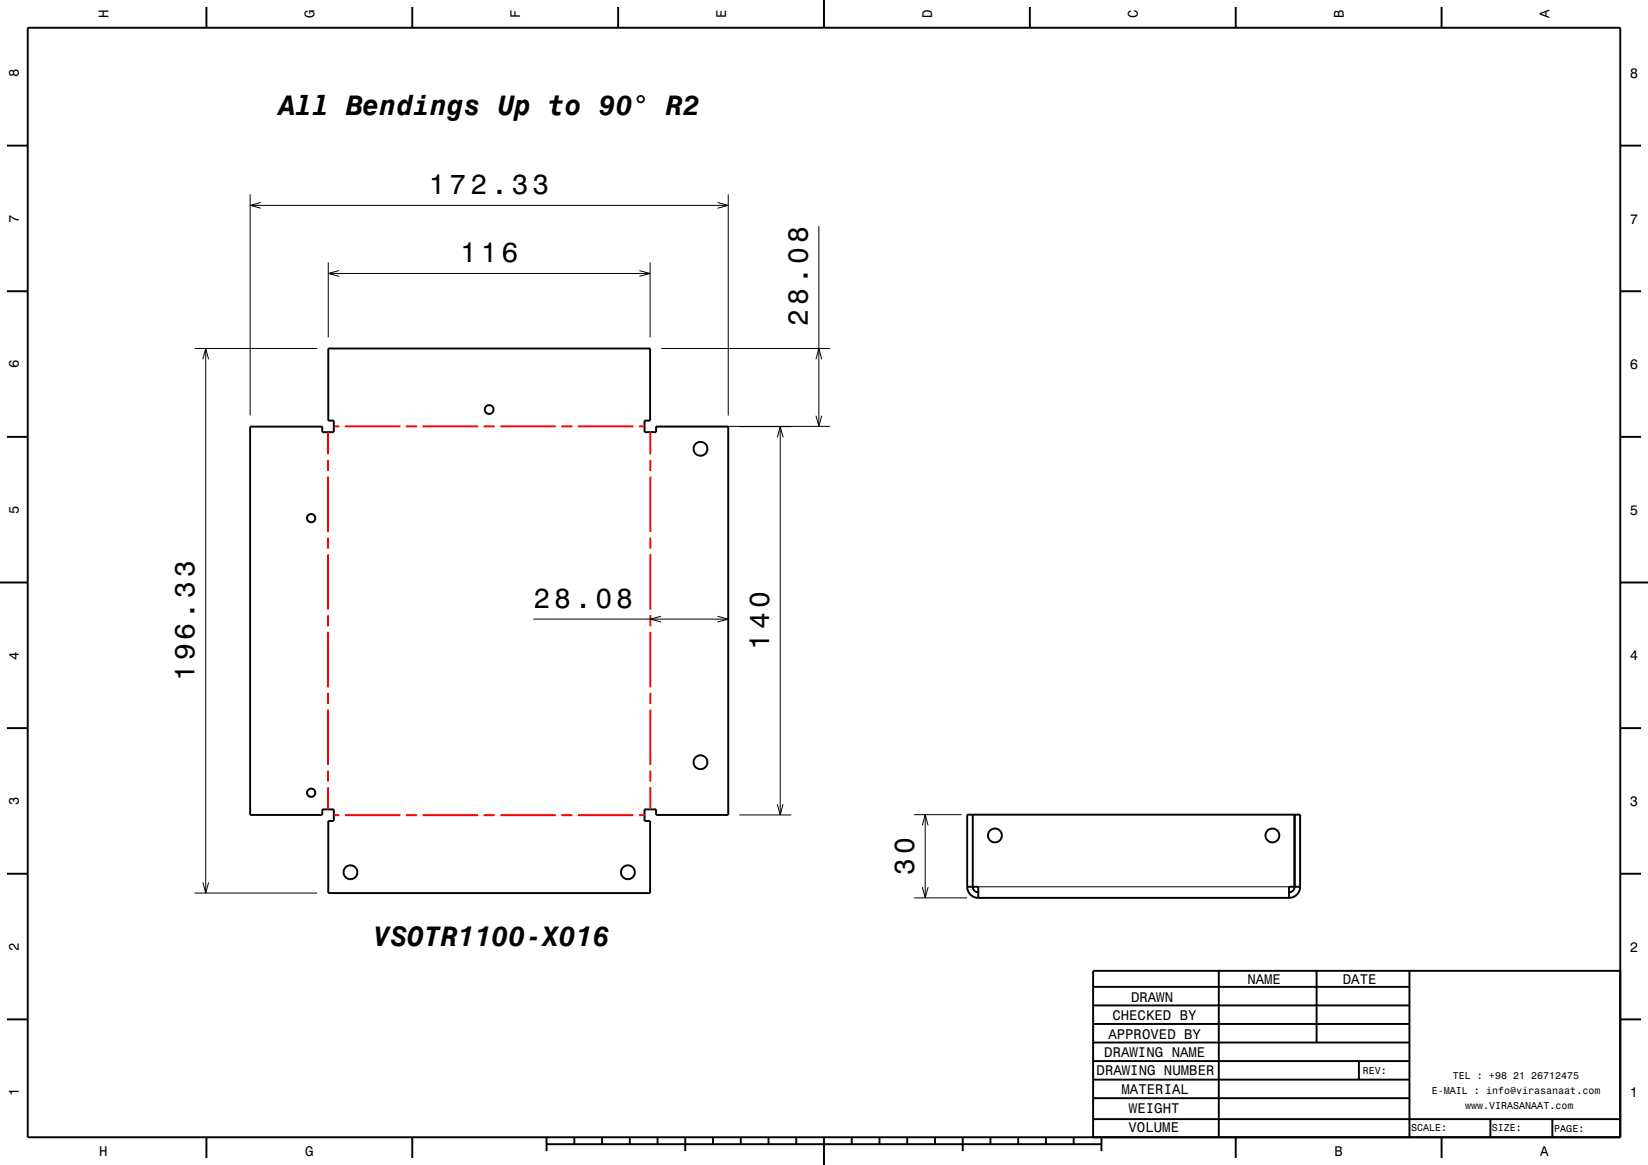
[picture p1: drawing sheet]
<svg xmlns="http://www.w3.org/2000/svg" width="297mm" height="210mm" viewBox="0 0 297 210" stroke-linecap="round" stroke-linejoin="round" font-family="sans-serif">
<g fill="none" stroke="#000" stroke-width=".18">
<path d="M45.1 35v39.9M45.1 37h86.1M47 36.5l-1.9 .5 1.9 .5M129.3 36.5l1.9 .5-1.9 .5M131.2 35v39.9M59.2 47.3v13.5M59.2 49.3h58M61.1 48.8l-1.9 .5 1.9 .5M115.2 48.8l2 .5-2 .5M117.2 47.3v13.5M147.6 40.8v36.1M35.1 62.8h22.1"/>
<path d="M36.6 64.8l.5-2 .5 2M37.1 62.8v98.2M118.2 76.9h31.4M119.2 62.8h30.4M133.2 76.9h9.4M140.1 78.8l.5-1.9 .5 1.9M140.6 76.9v70M147.1 74.9l.5 2 .5-2M147.1 64.8l.5-2 .5 2M96.1 111.6h35.1M119.1 111.1l-1.9 .5 1.9 .5M129.3 111.1l1.9 .5-1.9 .5"/>
<path d="M36.6 159.1l.5 1.9 .5-1.9M133.2 146.9h9.4M140.1 145l.5 1.9 .5-1.9M164.7 146.9h8.6M166.2 148.8l.5-1.9 .6 1.9M166.2 159.9l.5 2 .6-2M166.7 146.9v15M176.3 159.9h56M35.1 161h22.1M164.7 161.9h9.6"/>
</g>
<g fill="none" stroke="#000" stroke-width=".35">
<path d="M5 5h287v200h-287zM37.2 1.3v3.7M74.3 1.3v3.7M111.4 1.3v3.7M148.5 0v5M185.6 1.3v3.7M222.7 1.3v3.7M259.8 1.3v3.7M1.2 26.3h3.8M292 26.3h3.8M1.2 52.5h3.8M292 52.5h3.8"/>
<path d="M1.2 78.8h3.8M45.1 76.9h13v1h2.1v-2.1h-1v-13h58v13h-1v2.1h2v-1h13v70h-13v-1h-2v2.1h1v13h-58v-13h1v-2.1h-2.1v1h-13zM292 78.8h3.8M0 105h5M292 105h5M1.2 131.3h3.8M292 131.3h3.8M1.2 157.5h3.8M174.3 159.9a2 2 0 0 0 2 2M174.3 159.9v-13h60v13M174.3 159.9h2v2M175.3 146.9v13l.3 .6 .7 .3"/>
<path d="M233.3 146.9v13l-.3 .7-.7 .2M234.3 159.9a2 2 0 0 1-2 2M234.3 159.9h-2v2M292 157.5h3.8M176.3 161.9h56M197 177.9h57M219.6 174.9v30M237.3 175v12.9M254 175v30M292 175h-95v30M1.2 183.8h3.8M197 181.2h57"/>
<path d="M197 184.6h57M197 187.9h57M197 191.3h57M197 194.6h57M197 198h57M244.9 191.3v3.3M292 183.8h3.8M37.2 205v3.8M74.3 205v3.8M98.5 206.3h100M98.5 205v2.5M103.5 205v1.3"/>
<path d="M108.5 205v1.3M113.5 205v1.3M118.5 205v1.3M123.5 205v2.5M128.5 205v1.3M133.5 205v1.3M138.5 205v1.3M143.5 205v1.3M148.5 205v5M153.5 205v1.3M158.5 205v1.3M163.5 205v1.3"/>
<path d="M168.5 205v1.3M173.5 205v2.5M178.5 205v1.3M183.5 205v1.3M188.5 205v1.3M193.5 205v1.3M197 201.7h95M198.5 205v2.5M222.7 205v3.8M259.8 205v3.8M268.6 201.7v3.3M279.8 201.8v3.2"/>
<circle cx="88.2" cy="73.8" r=".8"/>
<circle cx="56.1" cy="93.4" r=".75"/>
<circle cx="126.2" cy="80.9" r="1.25"/>
<circle cx="126.2" cy="137.4" r="1.25"/>
<circle cx="56.1" cy="142.9" r=".75"/>
<circle cx="63.2" cy="157.2" r="1.25"/>
<circle cx="113.2" cy="157.2" r="1.25"/>
<circle cx="179.3" cy="150.6" r="1.25"/>
<circle cx="229.3" cy="150.6" r="1.25"/>
</g>
<g fill="none" stroke="#f00" stroke-width=".35">
<path d="M59.1 77.9v4M60.2 76.9h1M62.2 76.9h10M73.2 76.9h2M76.2 76.9h10M87.2 76.9h2M90.2 76.9h10M101.2 76.9h2M104.2 76.9h10M115.2 76.9h1M117.2 77.9v4M59.1 82.9v2"/>
<path d="M59.1 85.9v10M59.1 96.9v2M59.1 99.9v10M117.2 82.9v2M117.2 85.9v10M117.2 96.9v2M117.2 99.9v10M59.1 110.9v2M59.1 113.9v10M117.2 110.9v2M117.2 113.9v10M59.1 124.9v2"/>
<path d="M59.1 127.9v10M59.1 138.9v2M117.2 124.9v2M117.2 127.9v10M117.2 138.9v2M59.1 141.9v4M60.2 146.9h1M62.2 146.9h10M73.2 146.9h2M76.2 146.9h10M87.2 146.9h2M90.2 146.9h10"/>
<path d="M101.2 146.9h2M104.2 146.9h10M115.2 146.9h1M117.2 141.9v4"/>
</g>
<g font-size="5">
<text x="50.2" y="20.8">All Bendings Up to 90° R2</text>
<text x="77.3" y="35">172.33</text>
<text x="82.9" y="47.3">116</text>
<text x="145.6" y="58.7" transform="rotate(-90 145.6 58.7)">28.08</text>
<text x="96.1" y="109.6">28.08</text>
<text x="138.6" y="117.2" transform="rotate(-90 138.6 117.2)">140</text>
<text x="35.1" y="122.8" transform="rotate(-90 35.1 122.8)">196.33</text>
<text x="164.7" y="157.7" transform="rotate(-90 164.7 157.7)">30</text>
<text x="67.3" y="170.6">VSOTR1100-X016</text>
</g>
<g font-size="2.5">
<text x="19.6" y="3.3" transform="rotate(-90 19.6 3.3)">H</text>
<text x="56.7" y="3.3" transform="rotate(-90 56.7 3.3)">G</text>
<text x="93.8" y="3.3" transform="rotate(-90 93.8 3.3)">F</text>
<text x="130.9" y="3.3" transform="rotate(-90 130.9 3.3)">E</text>
<text x="168" y="3.3" transform="rotate(-90 168 3.3)">D</text>
<text x="205.1" y="3.3" transform="rotate(-90 205.1 3.3)">C</text>
<text x="242.2" y="3.3" transform="rotate(-90 242.2 3.3)">B</text>
<text x="279.3" y="3.3" transform="rotate(-90 279.3 3.3)">A</text>
<text x="3.4" y="13.9" transform="rotate(-90 3.4 13.9)">8</text>
<text x="293.7" y="14">8</text>
<text x="3.4" y="40.1" transform="rotate(-90 3.4 40.1)">7</text>
<text x="293.7" y="40.3">7</text>
<text x="3.4" y="66.4" transform="rotate(-90 3.4 66.4)">6</text>
<text x="293.7" y="66.5">6</text>
<text x="3.4" y="92.6" transform="rotate(-90 3.4 92.6)">5</text>
<text x="293.7" y="92.8">5</text>
<text x="3.4" y="118.9" transform="rotate(-90 3.4 118.9)">4</text>
<text x="293.7" y="119">4</text>
<text x="3.4" y="145.1" transform="rotate(-90 3.4 145.1)">3</text>
<text x="293.7" y="145.3">3</text>
<text x="3.4" y="171.4" transform="rotate(-90 3.4 171.4)">2</text>
<text x="293.7" y="171.5">2</text>
<text x="224.8" y="177.3">NAME</text>
<text x="242" y="177.3">DATE</text>
<text x="200.5" y="183.9">CHECKED BY</text>
<text x="203.8" y="180.5">DRAWN</text>
<text x="199" y="190.6">DRAWING NAME</text>
<text x="199.7" y="187.2">APPROVED BY</text>
<text x="3.4" y="197.6" transform="rotate(-90 3.4 197.6)">1</text>
<text x="197.6" y="193.8">DRAWING NUMBER</text>
<text x="202.1" y="197.2">MATERIAL</text>
<text x="293.7" y="197.8">1</text>
<text x="203.5" y="200.6">WEIGHT</text>
<text x="17.9" y="208.4">H</text>
<text x="55" y="208.4">G</text>
<text x="203.4" y="204.1">VOLUME</text>
<text x="240.5" y="208.4">B</text>
<text x="277.6" y="208.4">A</text>
</g>
<g font-size="1.8">
<text x="245.6" y="193.6">REV:</text>
<text x="258" y="197.2">E-MAIL : info@virasanaat.com</text>
<text x="261.8" y="194.6">TEL : +98 21 26712475</text>
<text x="254.3" y="203.9">SCALE:</text>
<text x="264" y="199.9">www.VIRASANAAT.com</text>
<text x="268.8" y="203.9">SIZE:</text>
<text x="280.1" y="204">PAGE:</text>
</g>
</svg>
